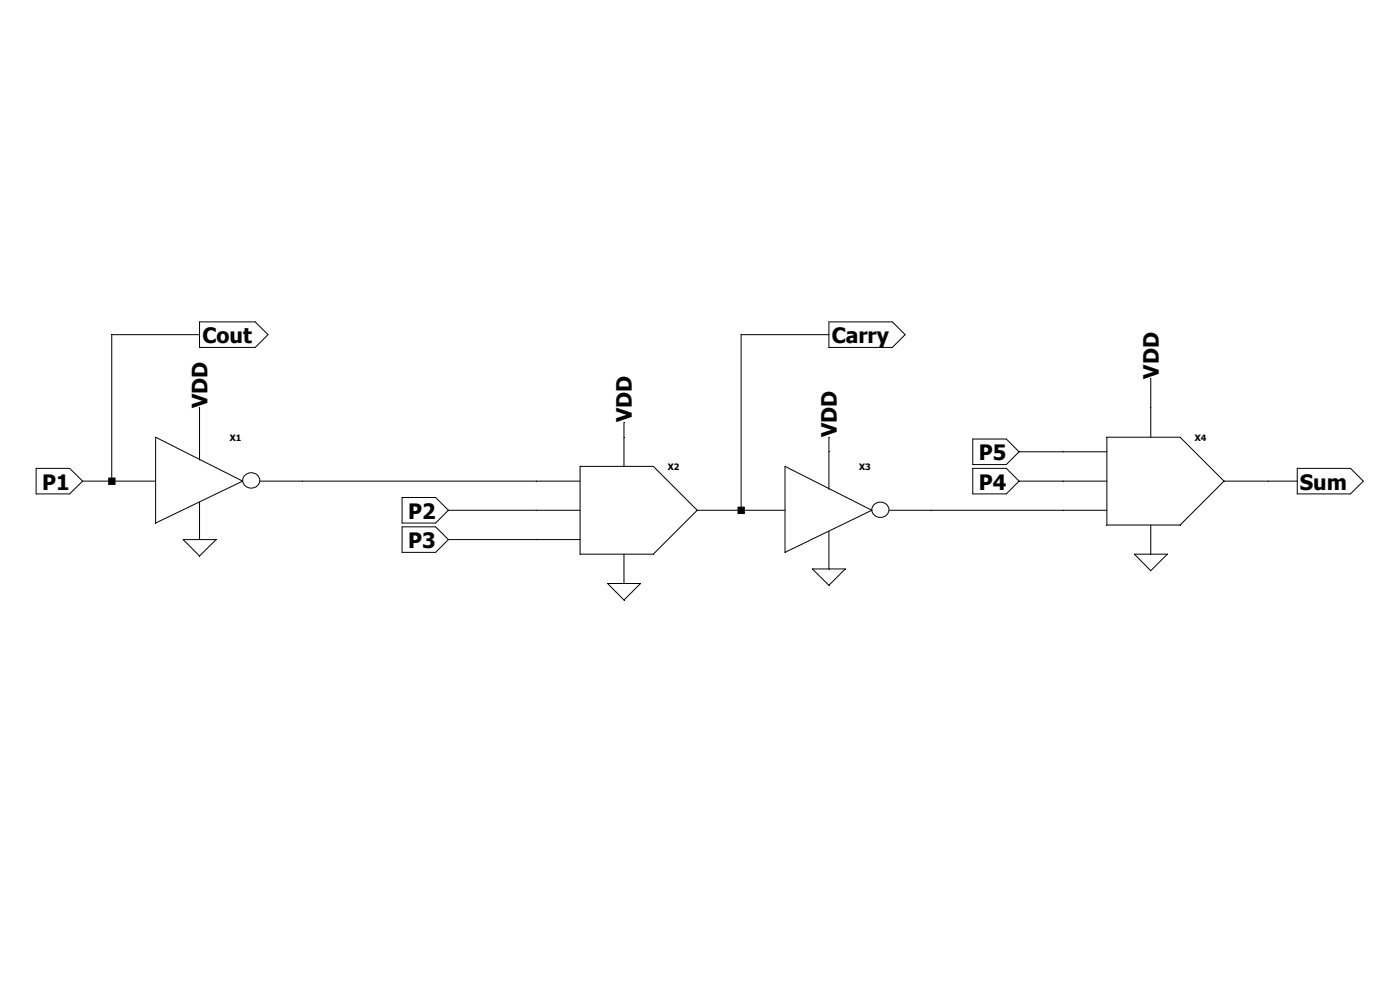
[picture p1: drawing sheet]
<svg xmlns="http://www.w3.org/2000/svg" width="297mm" height="210mm" viewBox="0 0 297 210" stroke-linecap="round" stroke-linejoin="round" font-family="sans-serif">
<g fill="none" stroke="#000" stroke-width=".21">
<path d="M42.3 68.3h11.8l2.8 2.7-2.8 2.7h-11.8zM42.3 71h-18.6v31.1M175.9 68.3h13.4l2.7 2.7-2.7 2.7h-13.4zM175.9 71h-18.7v37.2M7.7 99.4h7.1l2.7 2.7-2.7 2.7h-7.1zM33 92.8l18.5 9.3-18.5 8.9zM42.3 86.5v11.1M123.1 98.9h15.5l9.3 9.3-9.3 9.4h-15.5zM132.4 89.6v9.3M166.5 98.9l18.5 9.3-18.5 9zM175.9 92.8v11M206.4 99.4h7.1l2.7 2.7-2.7 2.7h-7.1z"/>
<path d="M206.4 93.1h7.1l2.7 2.7-2.7 2.8h-7.1zM216.2 95.8h18.6M234.8 92.8h15.6l9.3 9.3-9.3 9.3h-15.6zM244.1 80.3v12.5M275.2 99.4h11.3l2.7 2.7-2.7 2.7h-11.3zM17.5 102.1h15.5M38.9 114.5h6.9l-3.5 3.4zM42.3 106.5v8M52 100.8a1.73 1.73 0 0 1 2.4-.2 1.73 1.73 0 0 1 .2 2.5 1.73 1.73 0 0 1-2.5 .1 1.73 1.73 0 0 1-.1-2.4zM55.2 102.1h67.9M85.3 105.5h7.1l2.7 2.7-2.7 2.8h-7.1zM85.3 111.8h7.1l2.7 2.7-2.7 2.7h-7.1z"/>
<path d="M95.1 108.2h28M95.1 114.5h28M132.4 117.6v6.2M147.9 108.2h18.6M175.9 112.7v8M185.5 107a1.73 1.73 0 0 1 2.4-.1 1.73 1.73 0 0 1 .2 2.4 1.73 1.73 0 0 1-2.5 .1 1.73 1.73 0 0 1-.1-2.4zM188.6 108.2h46.2M216.2 102.1h18.6M240.7 117.6h6.9l-3.5 3.5zM244.1 111.4v6.2M259.7 102.1h15.5M128.9 123.8h7l-3.5 3.5z"/>
<path d="M172.3 120.7h7l-3.4 3.5z"/>
</g>
<path d="M22.9 101.3h1.6v1.6h-1.6zM156.5 107.5h1.5v1.6h-1.5z" fill-rule="evenodd" fill="#000"/>
<g font-size="4.5">
<text x="42.9" y="72.8">Cout</text>
<text x="176.4" y="72.8">Carry</text>
<text x="245.8" y="80.3" transform="rotate(-90 245.8 80.3)">VDD</text>
<text x="44" y="86.5" transform="rotate(-90 44 86.5)">VDD</text>
<text x="134.1" y="89.6" transform="rotate(-90 134.1 89.6)">VDD</text>
<text x="177.5" y="92.8" transform="rotate(-90 177.5 92.8)">VDD</text>
<text x="207.7" y="97.6">P5</text>
<text x="9" y="103.8">P1</text>
<text x="207.7" y="103.8">P4</text>
<text x="275.8" y="103.8">Sum</text>
<text x="86.6" y="110">P2</text>
<text x="86.6" y="116.2">P3</text>
</g>
<g font-size="1.9">
<text x="48.7" y="93.5">X1</text>
<text x="253.4" y="93.5">X4</text>
<text x="141.7" y="99.7">X2</text>
<text x="182.2" y="99.7">X3</text>
</g>
</svg>
